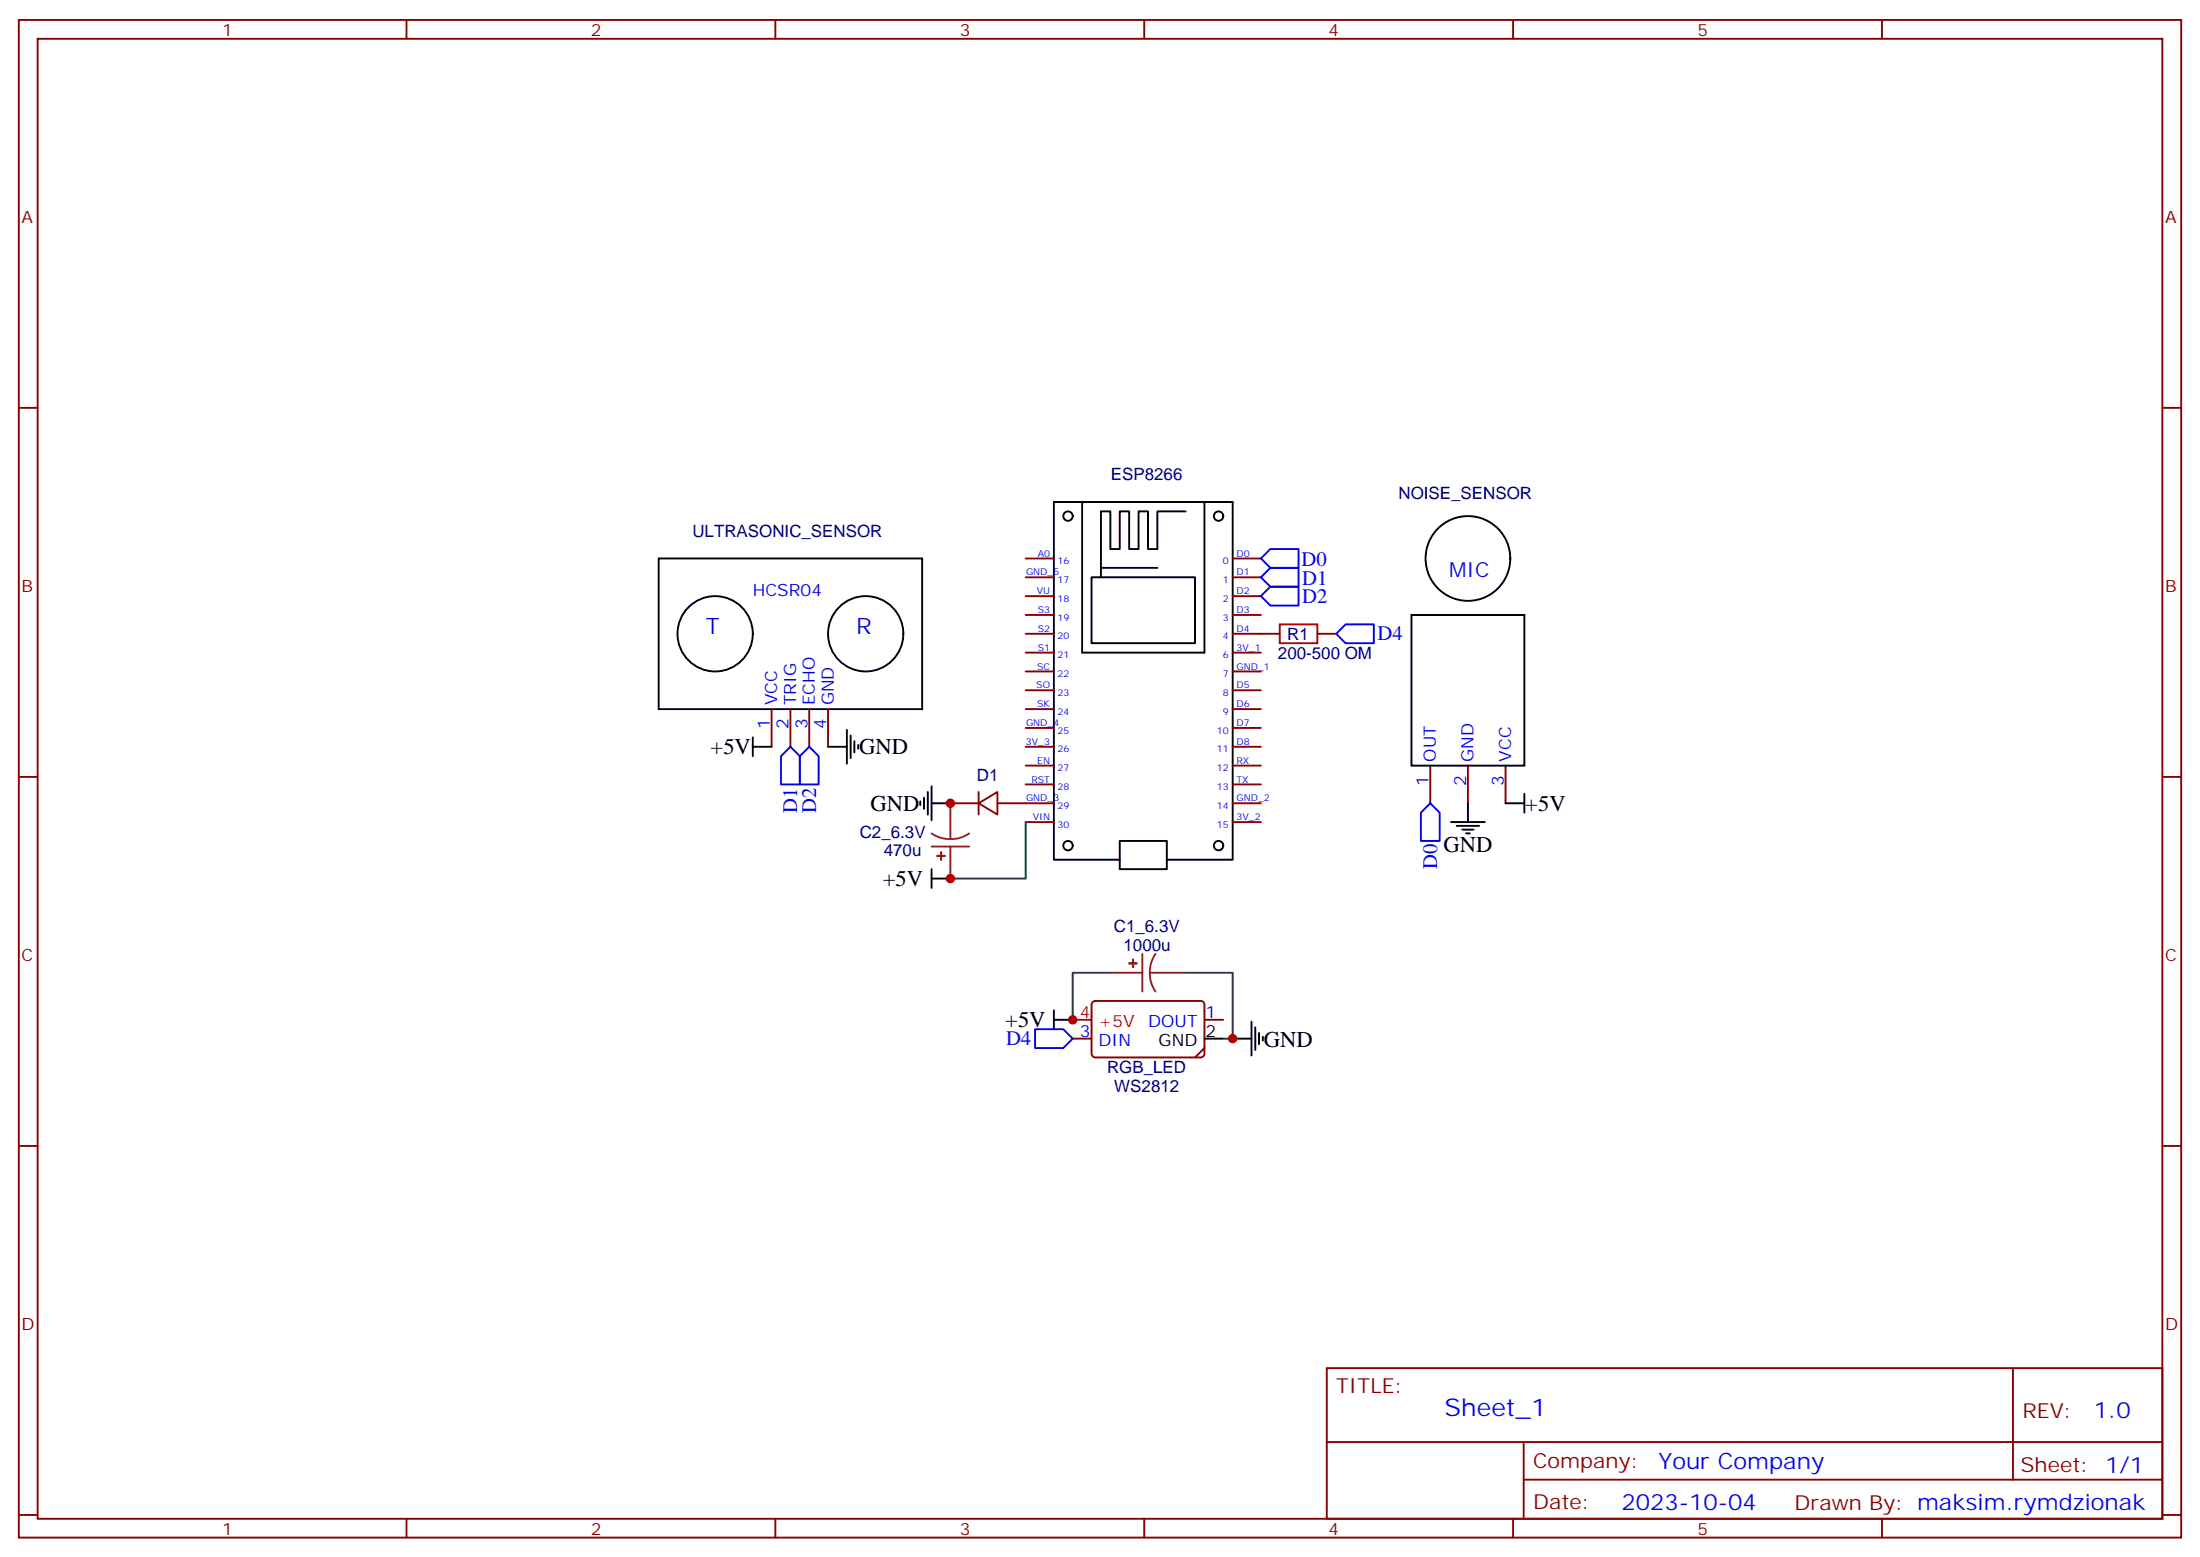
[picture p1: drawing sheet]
<svg xmlns="http://www.w3.org/2000/svg" width="412mm" height="292mm" viewBox="0 0 412 292" stroke-linecap="round" stroke-linejoin="round" font-family="sans-serif">
<g fill="none" stroke="#870000" stroke-width=".35">
<path d="M3.5 3.7h405.4v284.4h-405.4zM7.1 7.3h398.2v277.3h-398.2zM76.2 3.7v3.6M145.3 3.7v3.6M214.5 3.7v3.6M283.6 3.7v3.6M352.8 3.7v3.6M3.5 76.4h3.6M405.3 76.4h3.6M192.3 104.6h5.3M192.3 108.2h5.3M192.3 111.7h5.3"/>
<path d="M192.3 115.2h5.3M192.3 118.7h5.3M231.1 104.6h5.3M231.1 108.2h5.3M231.1 111.7h5.3M231.1 115.2h5.3M231.1 118.7h8.8M246.9 118.7h3.6M144.6 132.9v7M148.2 132.9v7M151.7 132.9v7M155.2 132.9v7"/>
<path d="M192.3 122.3h5.3M192.3 125.8h5.3M192.3 129.3h5.3M192.3 132.9h5.3M192.3 136.4h5.3M192.3 139.9h5.3M231.1 122.3h5.3M231.1 125.8h5.3M231.1 129.3h5.3M231.1 132.9h5.3M231.1 136.4h5.3M231.1 139.9h5.3"/>
<path d="M3.5 145.6h3.6M178.2 150.5h5.2M183.4 150.5l3.6-2.1v4.2zM183.4 148.4v4.2M187 150.5h10.6M192.3 143.4h5.3M192.3 147h5.3M192.3 154h5.3M231.1 143.4h5.3M231.1 147h5.3M231.1 150.5h5.3M231.1 154h5.3"/>
<path d="M268.1 143.4v7.1M275.2 143.4v7.1M282.2 143.4v7.1M405.3 145.6h3.6M201.1 194.6h3.5M204.8 187.7l.5-.2h19.8a.71 .71 0 0 1 .7 .7v9.2a.76 .76 0 0 1-.7 .7h-19.8a.76 .76 0 0 1-.7-.7v-9.2zM225.8 196.4l-1.8 1.7M225.8 191.1h3.5M3.5 214.7h3.6M405.3 214.7h3.6M248.7 256.3h156.6v28.3h-156.6zM377.3 256.4v20.8"/>
<path d="M248.7 270.2h156.5M285.6 277.2h119.6M285.6 270.2v14.1M3.5 283.8h3.6M76.2 284.6v3.5M145.3 284.6v3.5M214.5 284.6v3.5M283.6 284.6v3.5M352.8 284.6v3.5M405.3 283.8h3.6"/>
</g>
<g fill="none" stroke="#000" stroke-width=".35">
<path d="M202.8 94.1h23v28.2h-23zM222.2 95.8h-5.2v7.1h-1.8v-7.1h-1.8v7.1h-1.7v-7.1h-1.8v7.1h-1.8v-7.1h-1.7v10.6h10.6M123.5 104.6h49.4v28.3h-49.4zM206.4 106.4v1.8h-1.8v12.3h19.4v-12.3h-17.6M264.6 115.2h21.2v28.2h-21.2zM141.1 139.9h3.5M141.1 138.1v3.6M155.2 139.9h3.5M158.7 136.7v6.4M159.5 137.8v4.2M160.2 138.9v2.1M160.9 139.6v.7"/>
<path d="M172.5 150.1v.7M173.2 149.4v2.2M173.9 148.4v4.2M174.6 147.3v6.4M174.6 150.5h3.6M209.9 157.6h8.8v5.2h-8.8zM272 154h6.3M273 154.7h4.3M274.1 155.4h2.1M274.8 156.1h.7M275.2 150.5v3.5M282.2 150.5h3.6"/>
<path d="M285.8 148.7v3.6M174.6 164.6h3.6M174.6 162.8v3.6M209.9 161.1h-12.3v-67h33.5v67h-12.4M197.6 191.1h3.5M197.6 189.3v3.5M225.8 194.6h3.5M231.1 194.6h3.5M234.6 191.4v6.4M235.3 192.5v4.2M236 193.5v2.2M236.7 194.2v.7"/>
<circle cx="200.2" cy="96.7" r=".88"/>
<circle cx="228.4" cy="96.7" r=".88"/>
<circle cx="134.1" cy="118.7" r="7.1"/>
<circle cx="162.3" cy="118.7" r="7.1"/>
<circle cx="275.2" cy="104.6" r="7.9"/>
<circle cx="200.2" cy="158.4" r=".88"/>
<circle cx="228.4" cy="158.4" r=".88"/>
</g>
<path d="M201.1 191.1h3.5" fill="none" stroke="#f00" stroke-width=".35"/>
<path d="M236.4 104.6l1.7-1.7h5.3v3.5h-5.3zM236.4 108.2l1.7-1.8h5.3v3.5h-5.3zM236.4 111.7l1.7-1.8h5.3v3.6h-5.3zM250.5 118.7l1.7-1.7h5.3v3.5h-5.3zM148.2 139.9l1.7 1.8v5.3h-3.5v-5.3zM151.7 139.9l1.8 1.8v5.3h-3.6v-5.3zM268.1 150.5l1.8 1.8v5.3h-3.6v-5.3zM194 192.8h5.3l1.8 1.8-1.8 1.8h-5.3z" fill="none" stroke="#00f" stroke-width=".35"/>
<path d="M239.9 117h7v3.5h-7z" fill="none" stroke="#a10000" stroke-width=".35"/>
<path d="M174.6 156.1l1.7 .9 1.9 .2M174.6 158.6h7.1M178.2 150.5v6.7M178.2 158.6v6M181.7 156.1l-1.7 .9-1.8 .2M214.1 178.7v7.1M216.6 178.7l-.8 1.7-.3 1.8M208.1 182.2h6M215.5 182.2l.3 1.9 .8 1.7M215.5 182.2h6.7" fill="none" stroke="#8c2424" stroke-width=".35"/>
<g fill="#8c2424" stroke="#8c2424" stroke-width=".35">
<path d="M212.4 179.8v1.4z"/>
<path d="M211.7 180.5h1.4z"/>
<path d="M175.7 160.3l1.4 .1z"/>
<path d="M176.4 159.7v1.4z"/>
</g>
<path d="M192.3 154v10.6h-14.1M208.1 182.2h-7v8.9M222.2 182.2h8.9v12.4h-1.8" fill="none" stroke="#008700" stroke-width=".35"/>
<g fill="#c00">
<circle cx="231.1" cy="194.6" r=".88"/>
<circle cx="201.1" cy="191.1" r=".88"/>
<circle cx="178.2" cy="164.6" r=".88"/>
<circle cx="178.2" cy="150.5" r=".88"/>
</g>
<text font-size="4.6" fill="#00f" x="270.8" y="265.4">Sheet_1</text>
<g font-size="4.2" fill="#00f">
<text x="132.3" y="118.7">T</text>
<text x="160.5" y="118.7">R</text>
<text x="392.5" y="265.6">1.0</text>
<text x="310.9" y="275.2">Your Company</text>
<text x="304" y="283">2023-10-04</text>
</g>
<g font-size="4.2">
<text x="133.2" y="141.3">+5V</text>
<text x="161" y="141.3">GND</text>
<text x="163.2" y="151.9">GND</text>
<text x="285.9" y="151.9">+5V</text>
<text x="270.6" y="159.7">GND</text>
<text x="165.5" y="166">+5V</text>
<text x="188.4" y="192.5">+5V</text>
<text x="236.9" y="196.1">GND</text>
</g>
<g font-size="3.9" fill="#00f">
<text x="244" y="106">D0</text>
<text x="244.1" y="109.5">D1</text>
<text x="244.1" y="113">D2</text>
<text x="271.6" y="108.2">MIC</text>
<text x="258.2" y="120">D4</text>
<text x="149.4" y="152.3" transform="rotate(-90 149.4 152.3)">D1</text>
<text x="153" y="152.3" transform="rotate(-90 153 152.3)">D2</text>
<text x="269.4" y="162.9" transform="rotate(-90 269.4 162.9)">D0</text>
<text x="188.6" y="195.9">D4</text>
</g>
<g font-size="3.9" fill="#800">
<text x="250.5" y="260.9">TITLE:</text>
<text x="379.1" y="265.6">REV:</text>
<text x="287.4" y="275.1">Company:</text>
<text x="378.7" y="275.7">Sheet: 1/1</text>
<text x="287.4" y="282.8">Date:</text>
<text x="336.4" y="282.9">Draw</text>
<text x="346.6" y="282.9">n By: maksim.rymdzionak</text>
</g>
<g font-size="3.2" fill="#800">
<text x="41.6" y="6.7">1</text>
<text x="110.8" y="6.7">2</text>
<text x="179.9" y="6.7">3</text>
<text x="249.1" y="6.7">4</text>
<text x="318.2" y="6.7">5</text>
<text x="4.1" y="41.8">A</text>
<text x="405.9" y="41.8">A</text>
<text x="4.1" y="111">B</text>
<text x="405.9" y="111">B</text>
<text x="4.1" y="180.1">C</text>
<text x="405.9" y="180.1">C</text>
<text x="4.1" y="249.3">D</text>
<text x="405.9" y="249.3">D</text>
<text x="41.6" y="287.5">1</text>
<text x="110.8" y="287.5">2</text>
<text x="179.9" y="287.5">3</text>
<text x="249.1" y="287.5">4</text>
<text x="318.2" y="287.5">5</text>
</g>
<g font-size="3.2" fill="#000080">
<text x="208.2" y="90">ESP8266</text>
<text x="262.2" y="93.5">NOISE_SENSOR</text>
<text x="129.8" y="100.6">ULTRASONIC_SENSOR</text>
<text x="241.3" y="120">R1</text>
<text x="239.6" y="123.4">200-500 OM</text>
<text x="183.1" y="146.4">D1</text>
<text x="161.2" y="156.9">C2_6.3V</text>
<text x="165.7" y="160.5">470u</text>
<text x="208.8" y="174.6">C1_6.3V</text>
<text x="210.6" y="178.1">1000u</text>
<text x="207.5" y="201">RGB_LED</text>
<text x="208.9" y="204.6">WS2812</text>
</g>
<g font-size="3.2" fill="#00f">
<text x="141.1" y="111.7">HCSR04</text>
<text x="144.3" y="136.6" transform="rotate(-90 144.3 136.6)">1</text>
<text x="145.7" y="132.2" transform="rotate(-90 145.7 132.2)">VCC</text>
<text x="147.8" y="136.6" transform="rotate(-90 147.8 136.6)">2</text>
<text x="149.2" y="132.2" transform="rotate(-90 149.2 132.2)">TRIG</text>
<text x="151.3" y="136.6" transform="rotate(-90 151.3 136.6)">3</text>
<text x="152.8" y="132.2" transform="rotate(-90 152.8 132.2)">ECHO</text>
<text x="154.9" y="136.6" transform="rotate(-90 154.9 136.6)">4</text>
<text x="156.3" y="132.2" transform="rotate(-90 156.3 132.2)">GND</text>
<text x="269.2" y="142.7" transform="rotate(-90 269.2 142.7)">OUT</text>
<text x="276.2" y="142.7" transform="rotate(-90 276.2 142.7)">GND</text>
<text x="283.3" y="142.7" transform="rotate(-90 283.3 142.7)">VCC</text>
<text x="267.8" y="147.2" transform="rotate(-90 267.8 147.2)">1</text>
<text x="274.8" y="147.2" transform="rotate(-90 274.8 147.2)">2</text>
<text x="281.9" y="147.2" transform="rotate(-90 281.9 147.2)">3</text>
<text x="226" y="190.7">1</text>
<text x="202.4" y="194.2">3</text>
<text x="205.9" y="196">DIN</text>
</g>
<g font-size="3.2" fill="#f00">
<text x="202.4" y="190.7">4</text>
<text x="205.9" y="192.5">+5V DOUT</text>
</g>
<g font-size="3.2">
<text x="217.2" y="196">GND</text>
<text x="226" y="194.2">2</text>
</g>
<g font-size="1.8" fill="#00f">
<text x="192.3" y="107.8">GND_5</text>
<text x="194.5" y="104.3">A0</text>
<text x="198.3" y="105.7">16</text>
<text x="229.2" y="105.7">0</text>
<text x="231.8" y="104.3">D0</text>
<text x="231.8" y="107.8">D1</text>
<text x="194.4" y="111.3">VU</text>
<text x="198.3" y="109.2">17</text>
<text x="198.3" y="112.7">18</text>
<text x="229.2" y="109.2">1</text>
<text x="229.2" y="112.7">2</text>
<text x="231.8" y="111.3">D2</text>
<text x="194.5" y="114.9">S3</text>
<text x="194.5" y="118.4">S2</text>
<text x="198.3" y="116.3">19</text>
<text x="198.3" y="119.8">20</text>
<text x="229.2" y="116.3">3</text>
<text x="229.2" y="119.8">4</text>
<text x="231.8" y="114.9">D3</text>
<text x="231.8" y="118.4">D4</text>
<text x="194.4" y="125.4">SC</text>
<text x="194.5" y="121.9">S1</text>
<text x="198.3" y="123.3">21</text>
<text x="229.2" y="123.3">6</text>
<text x="231.8" y="121.9">3V_1</text>
<text x="231.8" y="125.4">GND_1</text>
<text x="194.3" y="129">SO</text>
<text x="198.3" y="126.9">22</text>
<text x="198.3" y="130.4">23</text>
<text x="229.2" y="126.9">7</text>
<text x="229.2" y="130.4">8</text>
<text x="231.8" y="129">D5</text>
<text x="192.3" y="136">GND_4</text>
<text x="194.4" y="132.5">SK</text>
<text x="198.3" y="133.9">24</text>
<text x="198.3" y="137.4">25</text>
<text x="228.1" y="137.4">10</text>
<text x="229.2" y="133.9">9</text>
<text x="231.8" y="132.5">D6</text>
<text x="231.8" y="136">D7</text>
<text x="192.3" y="139.6">3V_3</text>
<text x="194.4" y="143.1">EN</text>
<text x="198.3" y="141">26</text>
<text x="228.1" y="141">11</text>
<text x="231.8" y="139.6">D8</text>
<text x="231.8" y="143.1">RX</text>
<text x="193.3" y="146.6">RST</text>
<text x="198.3" y="144.5">27</text>
<text x="198.3" y="148">28</text>
<text x="228.1" y="144.5">12</text>
<text x="228.1" y="148">13</text>
<text x="231.8" y="146.6">TX</text>
<text x="192.3" y="150.1">GND_3</text>
<text x="193.6" y="153.7">VIN</text>
<text x="198.3" y="151.6">29</text>
<text x="198.3" y="155.1">30</text>
<text x="228.1" y="151.6">14</text>
<text x="228.1" y="155.1">15</text>
<text x="231.8" y="150.1">GND_2</text>
<text x="231.8" y="153.7">3V_2</text>
</g>
</svg>
